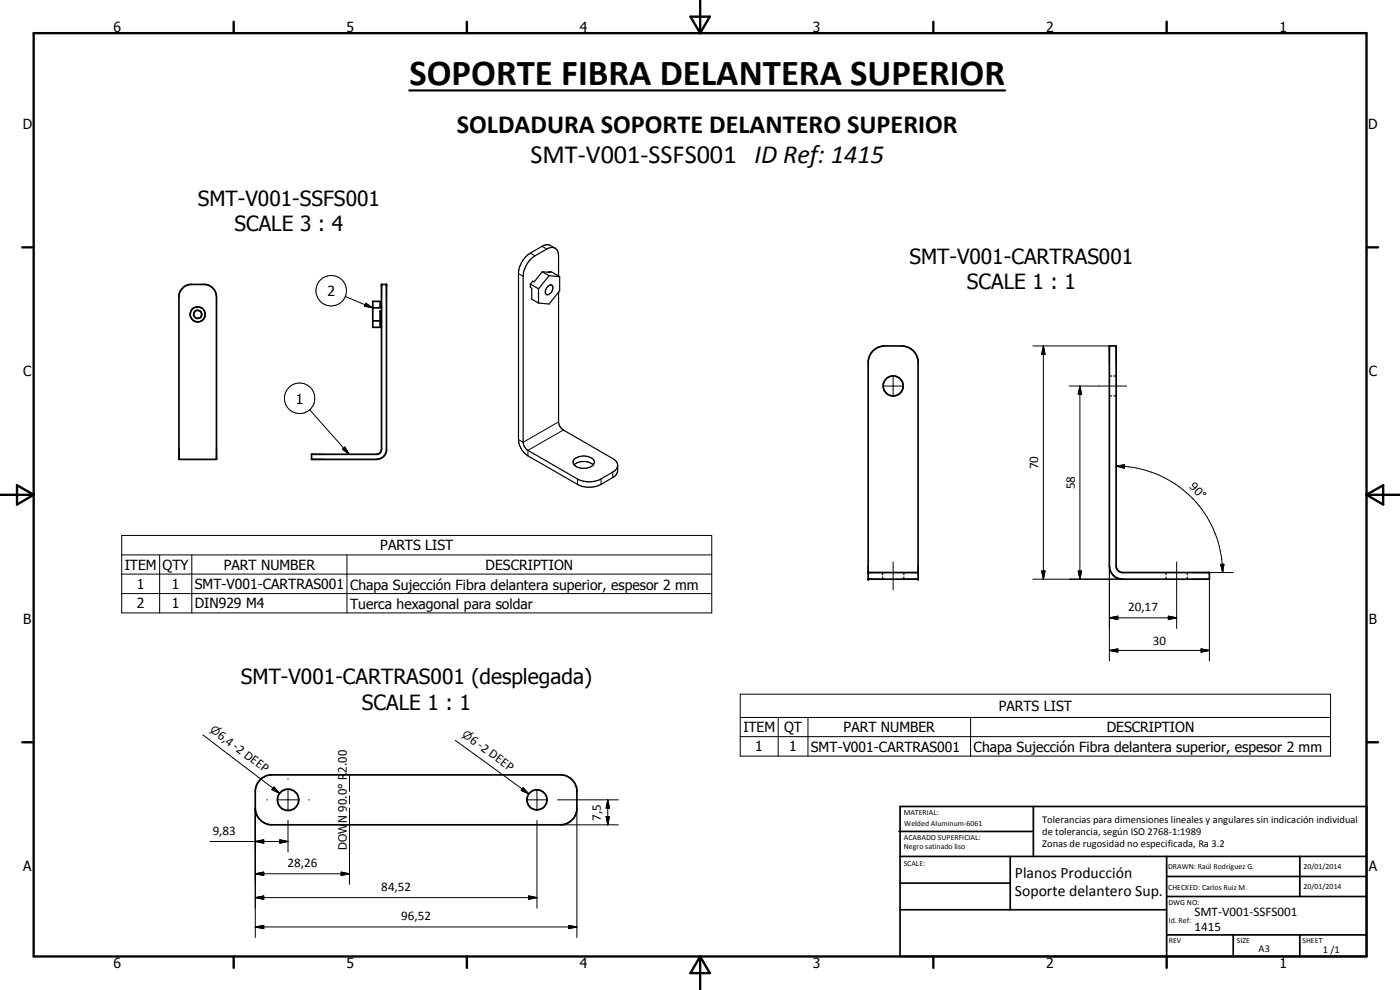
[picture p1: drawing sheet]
<svg xmlns="http://www.w3.org/2000/svg" width="420mm" height="297mm" viewBox="0 0 420 297" stroke-linecap="round" stroke-linejoin="round" font-family="sans-serif">
<g fill="none" stroke="#000" stroke-width=".51">
<path d="M54.6 86.6l1.1-.8 1.3-.5h4.7a3.8 3.8 0 0 1 3.3 3.8v48.7h-11.3v-48.7l.2-1.3zM111.9 92.4h2.6M111.9 96.3h2.2M114.1 96.6h.4M114.5 85.3h1.5v49.9a3 3 0 0 1-3 2.6h-19.5v-1.5h19.8l.8-.4 .3-.5zM114.5 91.9h-.4v-1.5h-2.2v7.8h2.6M114.5 93.3h-.4v4.5h.4M261.8 105.5l1.7-1.3 1.5-.4h6.1a5.1 5.1 0 0 1 4.4 4.5v65.5h-14.9v-65.5l.4-1.5zM332.9 103.8h2.1v66.3l.2 .7 1.1 .9 .7 .1h26v2h-26.5a4 4 0 0 1-3.6-4zM260.6 171.8h14.9M78.3 233.8l1.8-1.1 1.5-.2h86.6a5 5 0 0 1 4.9 4.5v6a5 5 0 0 1-4.9 4.5h-86.6a5 5 0 0 1-5-5v-5a5 5 0 0 1 1.7-3.7zM269.8 249.5h40.3"/>
<path d="M270.1 242h140v45h-140zM270.1 257h140M303.2 257v16M310.1 242v15M350.1 257v30M390.1 257v12M270.1 265h33.1M270.1 273h80M350.1 269h60M350.1 263h60M350.1 280.5h60M370.1 280.5v6.5"/>
<path d="M390.1 280.5v6.5"/>
<circle cx="59.3" cy="94.3" r="2.25"/>
<circle cx="59.3" cy="94.3" r="1.22"/>
<circle cx="268" cy="115.8" r="3"/>
<circle cx="86.5" cy="240" r="3.2"/>
<circle cx="161.2" cy="240" r="2.99"/>
</g>
<g fill="#000">
<circle cx="114.5" cy="85.3" r=".25"/>
<circle cx="116" cy="85.3" r=".25"/>
<circle cx="332.9" cy="103.8" r=".25"/>
<circle cx="335" cy="103.8" r=".25"/>
<circle cx="260.6" cy="173.8" r=".25"/>
<circle cx="260.6" cy="171.8" r=".25"/>
<circle cx="275.5" cy="171.8" r=".25"/>
<circle cx="275.5" cy="173.8" r=".25"/>
</g>
<g fill="none" stroke="#000" stroke-width=".35">
<path d="M166.6 74.5l-1.7-1h-1.2l-4.5 2.4a8.1 8.1 0 0 0-3.6 5.7v50.3a6.1 6.1 0 0 0 2.8 4.9l14.9 8.5a7.5 7.5 0 0 0 7.1 0l3.5-2a2.47 2.47 0 0 0 1.5-2v-1.8l-.2-.6-.6-.9-15.5-9-1.3-1.5-.2-.9v-38.9M159.2 85.3v.9l.4 .3v3.2l2 1.2M159.2 85.3l2.4 1.4M161.6 86.7v4.2M162.8 81.5l2.4 .2-.5-.2M162.8 81.5l-2.5 3.1-.4-.3-.7 1M162.8 81.5l2 1.2M164.3 86l.4-.3a.85 .85 0 0 1 1.2 .2 .85 .85 0 0 1-.1 1.1 1.52 1.52 0 0 1-1.9 1.3l-.3-.9zM164.7 81.5l.2 .2M164.7 81.5l.8 .1 2.5 1.4M164.8 82.7l3.2 .3M164.8 82.7l-3.2 4"/>
<path d="M167.6 82.8v-6a2.15 2.15 0 0 0-1-2.3 2.15 2.15 0 0 0-2.5 .2l-3.5 2.1a7.9 7.9 0 0 0-3.6 6.1v49.8a3.2 3.2 0 0 0 1.4 2.4l14.9 8.6a7.8 7.8 0 0 0 7.1 0l4.2-2.5 .8-1.4M168 83v4.2l-3.2 4-3.2-.3M332.9 112.8h.8M332.9 118.8h.8M334.3 112.8h.7M334.3 118.8h.7M172.3 139.5a4.2 4.2 0 0 1 3.9-.9l1.1 .3 .7 .6M172.6 137.5a4.3 4.3 0 0 1 5.7 .8 2.12 2.12 0 0 1-2.4 2.2 3.3 3.3 0 0 1-3.9-1.5l.1-.8zM264.9 171.8v.7M264.9 173.1v.7M271.3 171.8v.7M271.3 173.1v.7"/>
<path d="M349.9 171.8v.7M349.9 173.1v.7M356.3 171.8v.7M356.3 173.1v.7"/>
</g>
<g fill="none" stroke="#000" stroke-width=".3">
<path d="M159.2 75.9l1.4 .9M162.7 73.9l1.4 .8M103.6 88.9l8.3 3.5M109.8 91l2.1 1.4-2.5-.5zM155.6 82.1l1.4 .8M264.9 115.8h6.3M268 112.6v6.4M310 103.8h22.9M313.1 103.8l.5 2.5h-1zM313.1 103.8v70M320.9 115.8h17.2M324.1 115.8l.5 2.5h-1z"/>
<path d="M324.1 115.8v58M92.9 122.9l11.9 13.4M102.8 134.8l.7-.7 1.3 2.2zM167.6 126.6l-10.6 6.1-1.4-.8M169.1 129l-10.7 6.1v1.7M335 139.9l2.5-.5v1.1zM335 139.9a32 32 0 0 1 31.9 31.9M173.3 143.7v1.6M180.4 143.7v1.6M183.9 141.6v1.7M36.5 160.7h177.1v23.2h-177.1zM36.5 166.5h177.1"/>
<path d="M36.5 172.3h177.1M36.5 178.1h177.1M47.9 166.5v17.4M57.6 166.5v17.4M104.1 166.5v17.4M268 168.6v8.4M310 173.8h27M312.6 171.3h1l-.5 2.5zM323.6 171.3h1l-.5 2.5zM332.9 169.8v28.5M353.1 168.6v20M358 171.8h12.1"/>
<path d="M363 173.8v24.5M366.3 169.3h1l-.4 2.5zM332.9 195.2l2.6-.5v1zM332.9 185.4l2.6-.5v1zM332.9 195.2h30.1M332.9 185.4h20.2M350.6 184.9l2.5 .5-2.5 .5zM360.5 194.7l2.5 .5-2.5 .5zM222.2 208.3h177.1v18.6h-177.1zM222.2 215.3h177.1M233.5 215.3v11.6M242.5 215.3v11.6"/>
<path d="M291.3 215.3v11.6M60.9 220.5l23 17.5M80.1 240h.2M82.2 236.1l1.7 1.9-2.3-1.1zM83.3 240h6.3M86.4 233.6v.2M86.4 236.8v6.4M92.6 240h.2M104.9 232.5v5M104.9 238.8v2.4M136.6 222.1l22.1 16.1M157 236.3l1.7 1.9-2.3-1z"/>
<path d="M158 240h6.3M161.2 236.8v6.4M167.3 240h18.3M182.4 240l.5 2.5h-1zM182.4 240v7.5M222.2 221h177.1M63 252.5h23.4M76.6 252.5l2.6-.5v1zM76.6 242.5v38.8M84 252l2.4 .5-2.4 .5zM86.4 246.2v9.5M104.9 242.5v22.8"/>
<path d="M161.2 246.2v26.3M168.2 247.5h17.4M173.1 242.5v38.8M181.9 245h1l-.5 2.5zM76.6 278.1l2.6-.4v.9zM76.6 262.2l2.6-.5v1zM76.6 269.3l2.6-.5v1zM76.6 278.1h96.5M76.6 262.2h28.3M76.6 269.3h84.6M102.4 261.7l2.5 .5-2.5 .5zM158.7 268.8l2.5 .5-2.5 .5z"/>
<path d="M170.6 277.7l2.5 .4-2.5 .5z"/>
<circle cx="99.4" cy="87.2" r="4.6"/>
<circle cx="89.9" cy="119.5" r="4.6"/>
</g>
<g fill="none" stroke="#000" stroke-width=".71">
<path d="M10.1 9.9h400v277.1h-400zM70.1 6.5v3.4M140.1 6.5v3.4M207.2 5h5.8l-2.9 4.9zM210.1 0v9.9M280.1 6.5v3.4M350.1 6.5v3.4M6.7 74.2h3.4M410.1 74.2h3.5M.1 148.5h10M5.1 145.6l5 2.9-5 2.9zM410.1 148.5h10"/>
<path d="M410.1 148.5l5-2.9v5.8zM6.7 222.7h3.4M410.1 222.7h3.5M70.1 287v3.4M140.1 287v3.4M210.1 287v10M210.1 287l2.9 5h-5.8zM280.1 287v3.4M350.1 287v3.4"/>
</g>
<path d="M122.8 27.1h178.9" fill="none" stroke="#000" stroke-width=".63"/>
<g fill="#000">
<path d="M109.8 91l2.1 1.4-2.5-.5zM313.1 103.8l.5 2.5h-1zM324.1 115.8l.5 2.5h-1zM102.8 134.8l.7-.7 1.3 2.2zM335 139.9l2.5-.5v1.1zM312.6 171.3h1l-.5 2.5zM323.6 171.3h1l-.5 2.5zM366.3 169.3h1l-.4 2.5zM332.9 195.2l2.6-.5v1zM332.9 185.4l2.6-.5v1zM350.6 184.9l2.5 .5-2.5 .5zM360.5 194.7l2.5 .5-2.5 .5z"/>
<path d="M82.2 236.1l1.7 1.9-2.3-1.1zM157 236.3l1.7 1.9-2.3-1zM76.6 252.5l2.6-.5v1zM84 252l2.4 .5-2.4 .5zM181.9 245h1l-.5 2.5zM182.4 240l.5 2.5h-1zM76.6 278.1l2.6-.4v.9zM76.6 262.2l2.6-.5v1zM76.6 269.3l2.6-.5v1zM102.4 261.7l2.5 .5-2.5 .5zM158.7 268.8l2.5 .5-2.5 .5zM170.6 277.7l2.5 .4-2.5 .5z"/>
</g>
<text font-size="11" x="122.9" y="25.6">SOPORTE FIBRA DELANTERA SUPERIOR</text>
<g font-size="7.9">
<text x="137.1" y="39.8">SOLDADURA SOPORTE DELANTERO SUPERIOR</text>
<text x="159.2" y="48.9">SMT-V001-SSFS001 ID Ref: 1415</text>
</g>
<g font-size="6.3">
<text x="59.3" y="61.8">SMT-V001-SSFS001</text>
<text x="70.3" y="69.3">SCALE 3 : 4</text>
<text x="272.9" y="79.3">SMT-V001-CARTRAS001</text>
<text x="290.2" y="86.8">SCALE 1 : 1</text>
<text x="72.3" y="205.4">SMT-V001-CARTRAS001 (desplegada)</text>
<text x="108.6" y="212.9">SCALE 1 : 1</text>
</g>
<g font-size="4.7">
<text x="304.6" y="263.5">Planos Producción</text>
<text x="304.6" y="268.9">Soporte delantero Sup.</text>
</g>
<g font-size="4.2">
<text x="34" y="9.6">6</text>
<text x="104" y="9.6">5</text>
<text x="174" y="9.6">4</text>
<text x="244" y="9.6">3</text>
<text x="314" y="9.6">2</text>
<text x="384" y="9.6">1</text>
<text x="6.8" y="38.7">D</text>
<text x="410.6" y="38.7">D</text>
<text x="98.3" y="88.8">2</text>
<text x="7" y="112.9">C</text>
<text x="410.8" y="112.9">C</text>
<text x="88.8" y="121.1">1</text>
<text x="114.1" y="165.1">PARTS LIST</text>
<text x="37.5" y="170.9">ITEM</text>
<text x="48.8" y="170.9">QTY</text>
<text x="67.2" y="170.9">PART NUMBER</text>
<text x="145.7" y="170.9">DESCRIPTION</text>
<text x="41.1" y="176.7">1</text>
<text x="51.6" y="176.7">1</text>
<text x="58.5" y="176.7">SMT-V001-CARTRAS001</text>
<text x="105.1" y="176.9">Chapa Sujección Fibra delantera superior, espesor 2 mm</text>
<text x="41.1" y="182.5">2</text>
<text x="51.6" y="182.5">1</text>
<text x="58.5" y="182.5">DIN929 M4</text>
<text x="105.1" y="182.6">Tuerca hexagonal para soldar</text>
<text x="7" y="187.1">B</text>
<text x="410.8" y="187.1">B</text>
<text x="299.8" y="213.4">PARTS LIST</text>
<text x="223.1" y="219.7">ITEM</text>
<text x="235.3" y="219.7">QT</text>
<text x="253.2" y="219.7">PART NUMBER</text>
<text x="332.1" y="219.7">DESCRIPTION</text>
<text x="226.7" y="225.5">1</text>
<text x="236.8" y="225.5">1</text>
<text x="243.4" y="225.5">SMT-V001-CARTRAS001</text>
<text x="292.2" y="225.7">Chapa Sujección Fibra delantera superior, espesor 2 mm</text>
<text x="7" y="261.4">A</text>
<text x="410.8" y="261.4">A</text>
<text x="34" y="290.4">6</text>
<text x="104" y="290.4">5</text>
<text x="174" y="290.4">4</text>
<text x="244" y="290.4">3</text>
<text x="314" y="290.4">2</text>
<text x="384" y="290.4">1</text>
</g>
<g font-size="3.9">
<text x="311.6" y="140.8" transform="rotate(-90 311.6 140.8)">70</text>
<text x="322.5" y="146.9" transform="rotate(-90 322.5 146.9)">58</text>
<text x="356.8" y="146.3" transform="rotate(45 356.8 146.3)">90°</text>
<text x="338.6" y="183.3">20,17</text>
<text x="346" y="193.6">30</text>
<text x="65.1" y="221" transform="rotate(37 65.1 221)">6,4 -2 DEEP</text>
<text x="140.8" y="222.5" transform="rotate(36 140.8 222.5)">6 -2 DEEP</text>
<text x="63.8" y="250.4">9,83</text>
<text x="180.3" y="246.3" transform="rotate(-90 180.3 246.3)">7,5</text>
<text x="86.3" y="260.1">28,26</text>
<text x="114.4" y="267.3">84,52</text>
<text x="358.5" y="275">SMT-V001-SSFS001</text>
<text x="120.4" y="276.1">96,52</text>
<text x="358.5" y="279.4">1415</text>
</g>
<g font-size="3.5">
<text x="104.1" y="231.8" transform="rotate(-90 104.1 231.8)">2.00</text>
<text x="104.1" y="246.9" transform="rotate(-90 104.1 246.9)">N 90.0° R</text>
<text x="104.1" y="254.9" transform="rotate(-90 104.1 254.9)">DOW</text>
</g>
<g font-size="3.3">
<text x="62.9" y="219.3" transform="rotate(37 62.9 219.3)">n</text>
<text x="138.5" y="220.9" transform="rotate(36 138.5 220.9)">n</text>
</g>
<g font-size="3.1">
<text x="312.7" y="246.8">Tolerancias para dimensiones lineales y angulares sin indicación individual</text>
<text x="312.7" y="250.4">de tolerancia, según ISO 2768-1:1989</text>
<text x="312.7" y="254">Zonas de rugosidad no especificada, Ra 3.2</text>
<text x="377.7" y="285.6">A3</text>
<text x="397" y="285.9">1 /1</text>
</g>
<g font-size="2.4">
<text x="271.2" y="244.4">MATERIAL:</text>
<text x="271.3" y="252">ACABADO SUPERFICIAL:</text>
<text x="271.4" y="247.9">Welded Aluminum-6061</text>
<text x="271.3" y="254.6">Negro satinado liso</text>
<text x="271.2" y="259.7">SCALE:</text>
<text x="350.6" y="260.8">DRAWN: Raúl Rodríguez G.</text>
<text x="391.2" y="260.6">20/01/2014</text>
<text x="350.6" y="267">CHECKED: Carlos Ruiz M.</text>
<text x="391.2" y="266.7">20/01/2014</text>
<text x="350.6" y="271.4">DWG NO:</text>
<text x="350.8" y="276.9">Id. Ref:</text>
<text x="350.8" y="282.8">REV</text>
<text x="371.2" y="282.9">SIZE</text>
<text x="390.9" y="282.9">SHEET</text>
</g>
</svg>
